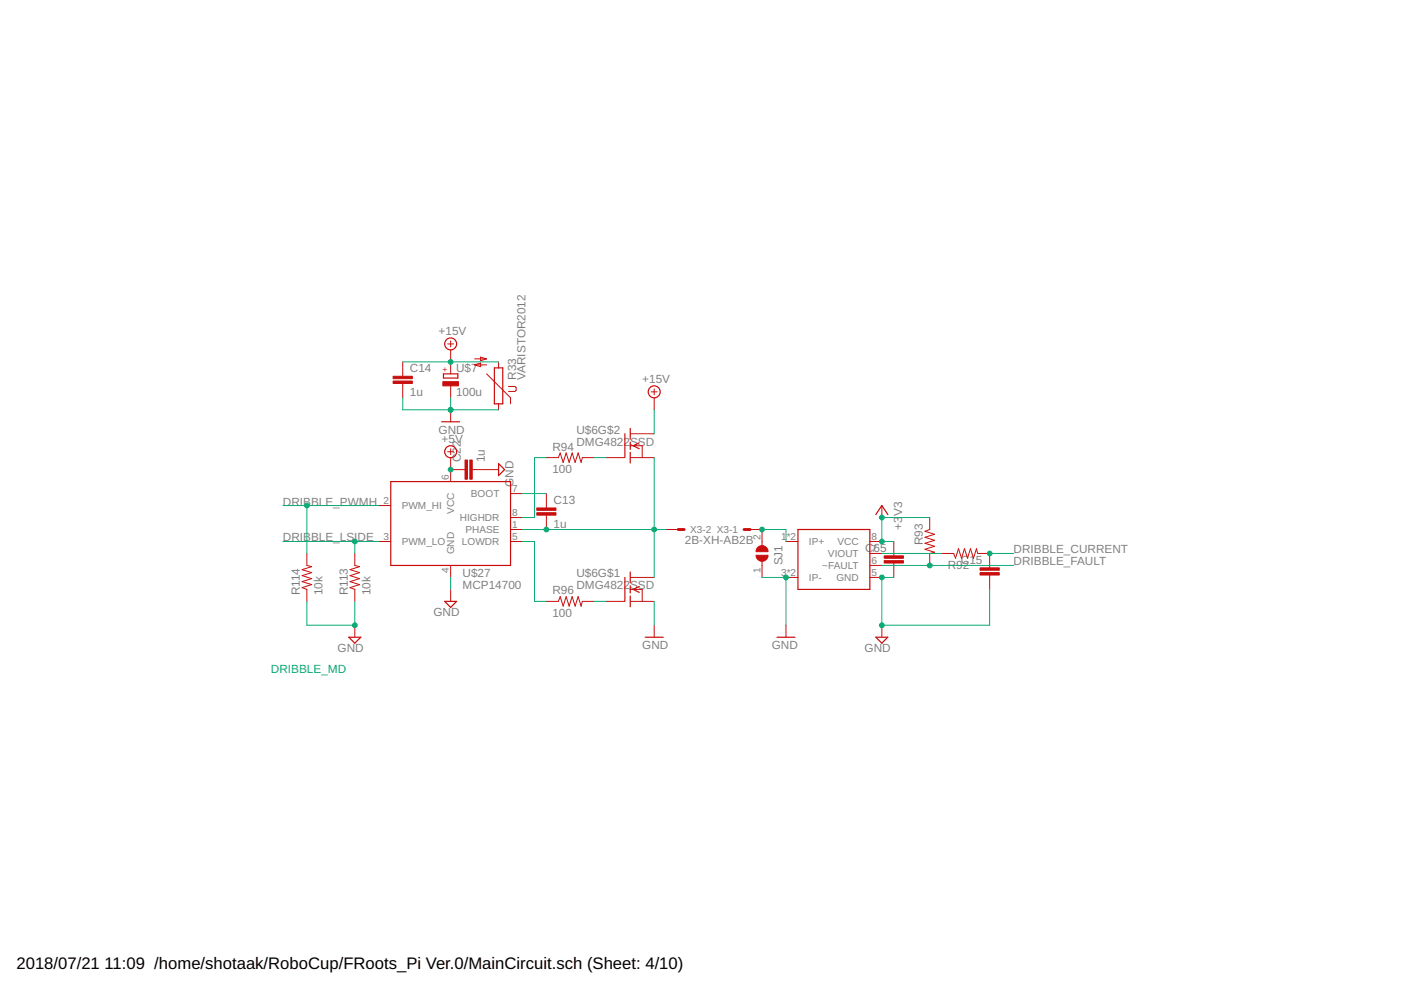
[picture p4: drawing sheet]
<svg xmlns="http://www.w3.org/2000/svg" width="297mm" height="210mm" viewBox="0 0 297 210" stroke-linecap="round" stroke-linejoin="round" font-family="sans-serif">
<g fill="none" stroke="#c90d0c" stroke-width=".21">
<path d="M85.4 76.7v3.1M94.9 72.9h1.3M95.5 72.3v1.3M95.5 74.2v5.1M100.6 76.1h2.6M100.6 77.4l1.3-.4v.7zM100.6 77.4h2.6M101.9 75.7l1.3 .4-1.3 .4zM103.2 79.3l5 5v1.3M105.7 76.7v1.3M85.4 81.3v3M94.9 95.8h1.3"/>
<path d="M95.5 81.8v2.5M95.5 86.9v2.5M95.5 95.1v1.3M95.5 97v5.1M95.5 99.6h3.1M100.1 99.6h5.6M105.7 85.6v1.3M107.8 81.9h1.4l.2 .3v.5l-.2 .3h-1.4M115.8 97h2.6l.4-1 .6 2 .6-2 .7 2 .6-2 .6 2 .7-2 .6 2 .3-1h2.5M128.5 97h3.9M133.6 94.5h2.6v2.5M133.6 97h5.1"/>
<path d="M133.6 92h5.1M138.1 83.1h1.2M138.7 82.4v1.3M138.7 84.3v2.6M65.1 117.3v2.6l1 .2-2 .7 2 .6-2 .6 2 .7-2 .6 2 .7-2 .6 1 .4v2.5M75.2 117.3v2.6l1 .2-2 .7 2 .6-2 .6 2 .7-2 .6 2 .7-2 .6 1 .4v2.5M80.3 114.8h2.5M80.3 107.2h2.5M95.5 119.9v2.5M108.2 112.3h2.6M108.2 114.8h2.6M108.2 104.6h2.6"/>
<path d="M108.2 109.7h2.6M115.8 104.6v3.1M115.8 109.2v3.1M141.2 112.3h2.6M159 112.3h2.6v3.4M161.6 119v3.4M166.6 114.8h2.6M184.4 114.8h2.6M184.4 117.3h2.6M184.4 119.9h2.6M187 107.2v2.5M189.5 114.8v3.1"/>
<path d="M189.5 119.4v3M197.1 109.7v2.6l-1 .3 2 .7-2 .6 2 .7-2 .6 2 .6-2 .7 2 .6-1 .2v2.6M199.7 117.3h2.5l.4 1.1 .6-2.1 .7 2.1 .6-2.1 .6 2.1 .7-2.1 .6 2.1 .6-2.1 .3 1h2.5v3.1M75.2 132.6v2.5M95.5 125v2.5M115.8 127.5h2.6l.4-1 .6 2 .6-2 .7 2 .6-2 .6 2 .7-2 .6 2 .3-1h2.5M128.5 127.5h3.9M133.6 122.4h5.1M133.6 127.5h5.1M133.6 125h2.6v2.5M138.7 132.6v2.5M166.6 132.6v2.5"/>
<path d="M166.6 122.4h2.6M184.4 122.4h2.6M187 132.6v2.5M209.8 121.9v3.1"/>
</g>
<g fill="#c90d0c" stroke="#c90d0c" stroke-width=".21">
<path d="M83.4 79.8h4v.5h-4z"/>
<path d="M83.4 80.8h4v.5h-4z"/>
<path d="M93.9 80.9h3.3v.9h-3.3z"/>
<path d="M207.8 120.4h4.1v.5h-4.1z"/>
<path d="M207.8 121.4h4.1v.5h-4.1z"/>
<path d="M187.5 117.9h4v.5h-4z"/>
<path d="M187.5 118.9h4v.5h-4z"/>
<path d="M113.8 107.7h4.1v.5h-4.1z"/>
<path d="M113.8 108.7h4.1v.5h-4.1z"/>
<path d="M98.6 97.5h.5v4.1h-.5z"/>
<path d="M99.6 97.5h.5v4.1h-.5z"/>
</g>
<g fill="none" stroke="#c90d0c" stroke-width=".25">
<path d="M94 79.3h3.1v.9h-3.1zM104.8 78h1.8v7.6h-1.8zM93.6 89.4h3.9M105.7 98.3l1.3 1.3-1.3 1.2zM132.5 92v5M133.6 90.8v2.3M133.6 93.7v1.6M133.6 95.9v2.3M135.5 93.9l-1.2 .6 1.2 .6M82.8 102.1h25.4v17.8h-25.4zM169.2 112.3h15.2v12.7h-15.2zM185.7 109.1l1.3-1.9 1.2 1.9"/>
<path d="M74 135.1h2.5l-1.3 1.3zM94.3 127.5h2.5l-1.3 1.3zM132.5 122.4v5.1M133.6 121.3v2.3M133.6 124.2v1.5M133.6 126.4v2.3M135.5 124.3l-1.2 .7 1.2 .6M136.8 135.1h3.8M164.7 135.1h3.9M185.7 135.1h2.5l-1.2 1.3z"/>
<circle cx="95.5" cy="72.9" r="1.27"/>
<circle cx="95.5" cy="95.8" r="1.27"/>
<circle cx="138.7" cy="83.1" r="1.27"/>
</g>
<path d="M143.8 112.3h1.3M157.8 112.3h1.2" fill="none" stroke="#c90d0c" stroke-width=".61"/>
<g fill="#c90d0c" stroke="#c90d0c" stroke-width=".21">
<path d="M160.7 116a1.26 1.26 0 0 1 1.4-.2 1.26 1.26 0 0 1 .7 1.2h-2.5l.1-.5z" fill-rule="evenodd"/>
<path d="M160.3 117.7h2.5a1.27 1.27 0 0 1-1.2 1.3 1.27 1.27 0 0 1-1.3-1.3z" fill-rule="evenodd"/>
</g>
<g fill="none" stroke="#0dab76" stroke-width=".21">
<path d="M85.4 76.7h20.3M85.4 84.3v2.6h20.3M95.5 84.3v2.6M115.8 97h-2.5v12.7h-2.5M126 97h2.5M138.7 86.9v5.1M138.7 97v25.4M60 114.8h20.3M60 107.2h20.3M65.1 107.2v10.1M75.2 114.8v2.5M110.8 114.8h2.5v12.7h2.5"/>
<path d="M110.8 112.3h30.4M110.8 104.6h5M161.6 112.3h5v2.5M187 117.3h12.7M187 119.9h27.9M197.1 109.7h-10.1v5.1h2.5M209.8 117.3h5.1M65.1 127.5v5.1h10.1v-5.1M95.5 122.4v2.6M126 127.5h2.5M138.7 127.5v5.1M161.6 122.4h5v10.2"/>
<path d="M189.5 122.4h-2.5v10.2h22.8v-7.6"/>
</g>
<g fill="#0dab76" stroke="#0dab76" stroke-width=".21">
<circle cx="95.5" cy="76.7" r=".51"/>
<circle cx="187" cy="122.4" r=".51"/>
<circle cx="187" cy="132.6" r=".51"/>
<circle cx="75.2" cy="132.6" r=".51"/>
<circle cx="187" cy="114.8" r=".51"/>
<circle cx="187" cy="109.7" r=".51"/>
<circle cx="197.1" cy="119.9" r=".51"/>
<circle cx="209.8" cy="117.3" r=".51"/>
<circle cx="95.5" cy="86.9" r=".51"/>
<circle cx="166.6" cy="122.4" r=".51"/>
<circle cx="161.6" cy="112.3" r=".51"/>
<circle cx="95.5" cy="99.6" r=".51"/>
<circle cx="115.8" cy="112.3" r=".51"/>
<circle cx="138.7" cy="112.3" r=".51"/>
<circle cx="75.2" cy="114.8" r=".51"/>
<circle cx="65.1" cy="107.2" r=".51"/>
</g>
<g font-size="3.5">
<text x="3.5" y="205.4">2018/07/21</text>
<text x="22.2" y="205.4">11:09 /home/shotaak/RoboCup/FRoots_Pi Ver.0/MainCircuit.sch (Sheet: 4/10)</text>
</g>
<g font-size="2.5" fill="#808080">
<text x="93" y="71">+15V</text>
<text x="86.9" y="84">1u</text>
<text x="86.9" y="78.9">C14</text>
<text x="96.7" y="83.9">100u</text>
<text x="96.7" y="78.8">U$7</text>
<text x="109.4" y="80.5" transform="rotate(-90 109.4 80.5)">R33</text>
<text x="111.4" y="80.5" transform="rotate(-90 111.4 80.5)">VARISTOR2012</text>
<text x="136.2" y="81.2">+15V</text>
<text x="93" y="92">GND</text>
<text x="93.6" y="93.9">+5V</text>
<text x="117.1" y="95.5">R94</text>
<text x="122.2" y="94.5">DMG4822SSD</text>
<text x="122.2" y="92">U$6G$2</text>
<text x="97.7" y="98.1" transform="rotate(-90 97.7 98.1)">C22</text>
<text x="102.8" y="98.1" transform="rotate(-90 102.8 98.1)">1u</text>
<text x="117.1" y="100.3">100</text>
<text x="60" y="107.2">DRIBBLE_PWMH</text>
<text x="108.9" y="103.2" transform="rotate(-90 108.9 103.2)">GND</text>
<text x="117.4" y="106.8">C13</text>
<text x="117.4" y="111.9">1u</text>
<text x="191.3" y="112.3" transform="rotate(-90 191.3 112.3)">+3</text>
<text x="191.3" y="109.4" transform="rotate(-90 191.3 109.4)">V3</text>
<text x="60" y="114.8">DRIBBLE_LSIDE</text>
<text x="145.2" y="115.4">2B-XH-AB2B</text>
<text x="165.9" y="119.9" transform="rotate(-90 165.9 119.9)">SJ1</text>
<text x="183.4" y="117">C65</text>
<text x="195.6" y="115.6" transform="rotate(-90 195.6 115.6)">R93</text>
<text x="203.7" y="119.5">C15</text>
<text x="214.9" y="119.9">DRIBBLE_FAULT</text>
<text x="214.9" y="117.3">DRIBBLE_CURRENT</text>
<text x="98.1" y="125">MCP14700</text>
<text x="98.1" y="122.4">U$27</text>
<text x="122.2" y="125">DMG4822SSD</text>
<text x="122.2" y="122.4">U$6G$1</text>
<text x="200.9" y="120.6">R92</text>
<text x="63.6" y="126.2" transform="rotate(-90 63.6 126.2)">R114</text>
<text x="68.4" y="126.2" transform="rotate(-90 68.4 126.2)">10k</text>
<text x="73.7" y="126.2" transform="rotate(-90 73.7 126.2)">R113</text>
<text x="78.5" y="126.2" transform="rotate(-90 78.5 126.2)">10k</text>
<text x="91.9" y="130.7">GND</text>
<text x="117.1" y="130.8">100</text>
<text x="117.1" y="126">R96</text>
<text x="136.2" y="137.7">GND</text>
<text x="163.6" y="137.7">GND</text>
<text x="71.6" y="138.3">GND</text>
<text x="183.3" y="138.3">GND</text>
</g>
<text font-size="2.5" fill="#0dab76" x="57.4" y="142.7">DRIBBLE_MD</text>
<g font-size="2.1" fill="#808080">
<text x="95.2" y="101.8" transform="rotate(-90 95.2 101.8)">6</text>
<text x="81.3" y="106.8">2</text>
<text x="85.2" y="108">PWM_HI</text>
<text x="99.8" y="105.4">BOOT</text>
<text x="108.6" y="104.3">7</text>
<text x="96.3" y="109" transform="rotate(-90 96.3 109)">VCC</text>
<text x="97.5" y="110.5">HIGHDR</text>
<text x="98.7" y="113">PHASE</text>
<text x="108.6" y="109.4">8</text>
<text x="108.6" y="111.9">1</text>
<text x="146.3" y="113">X3-2 X3-1</text>
<text x="81.3" y="114.5">3</text>
<text x="85.2" y="115.6">PWM_LO</text>
<text x="96.3" y="117.5" transform="rotate(-90 96.3 117.5)">GND</text>
<text x="97.9" y="115.6">LOWDR</text>
<text x="108.6" y="114.5">5</text>
<text x="161.2" y="114.5" transform="rotate(-90 161.2 114.5)">2</text>
<text x="165.6" y="114.5">1</text>
<text x="166.8" y="114.5">*2</text>
<text x="171.5" y="115.6">IP+</text>
<text x="175.5" y="118.1">VIOUT</text>
<text x="177.6" y="115.6">VCC</text>
<text x="184.8" y="114.5">8</text>
<text x="184.8" y="117">7</text>
<text x="184.8" y="119.5">6</text>
<text x="95.2" y="121.4" transform="rotate(-90 95.2 121.4)">4</text>
<text x="161.2" y="121.4" transform="rotate(-90 161.2 121.4)">1</text>
<text x="165.6" y="122.1">3*2</text>
<text x="171.5" y="123.2">IP-</text>
<text x="174.3" y="120.6">~FAULT</text>
<text x="177.3" y="123.2">GND</text>
<text x="184.8" y="122.1">5</text>
</g>
<text font-size="1.8" fill="#c90d0c" x="95" y="78.9" transform="rotate(-90 95 78.9)">+</text>
</svg>
